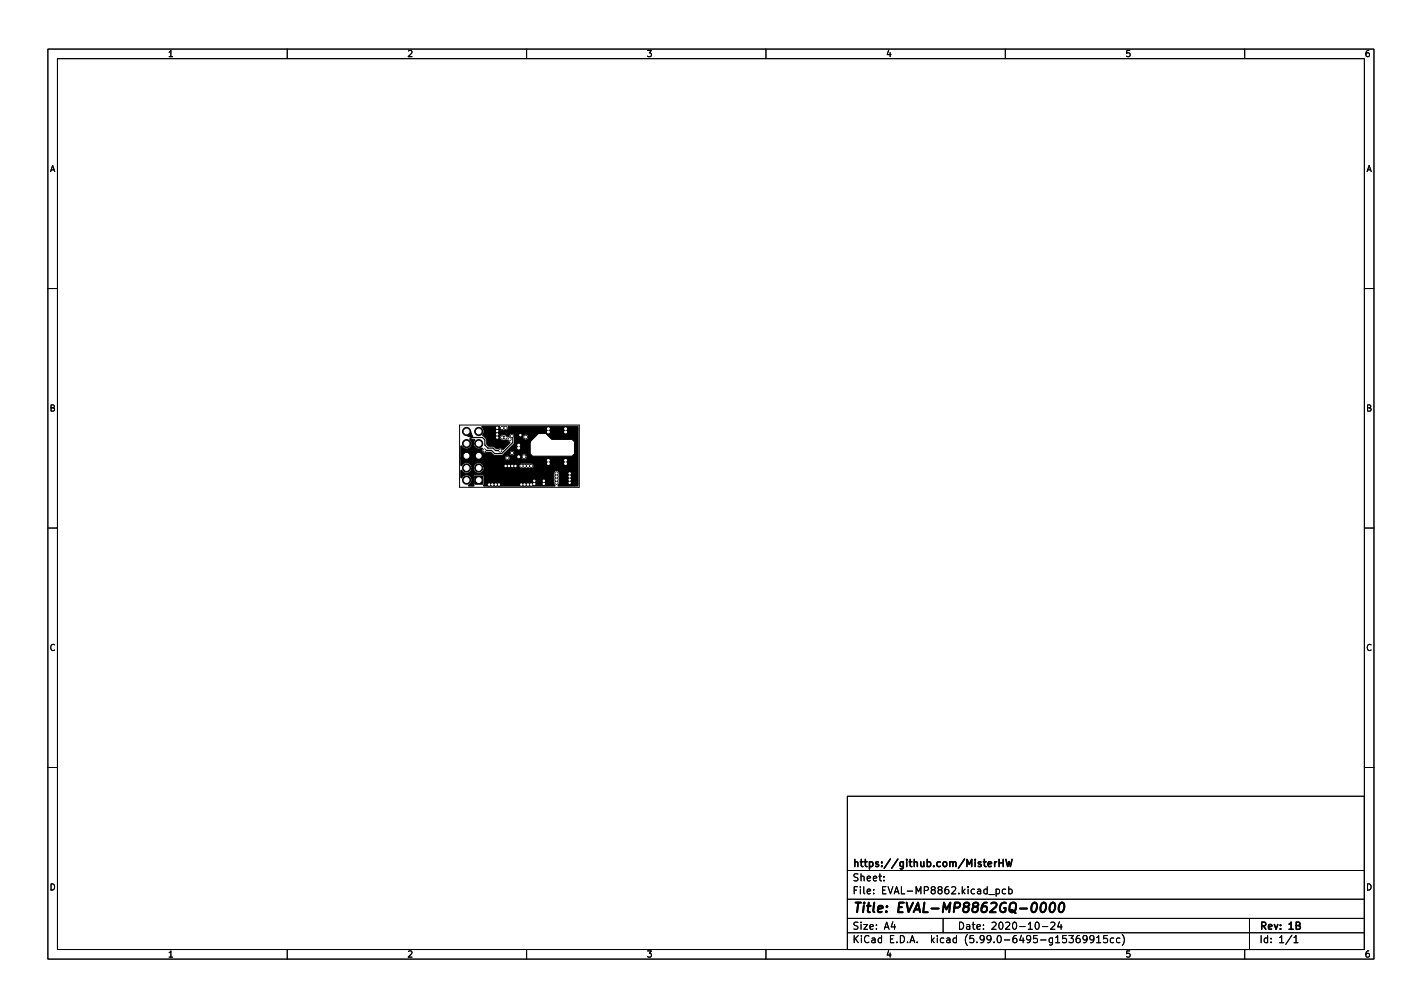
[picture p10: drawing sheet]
<svg xmlns="http://www.w3.org/2000/svg" width="297mm" height="210mm" viewBox="0 0 297 210" stroke-linecap="round" stroke-linejoin="round" font-family="sans-serif">
<g fill="none" stroke="#000" stroke-width=".21">
<path d="M10 10.2h277v190.1h-277zM12 12.2h273v186.1h-273zM60 10.2v2M110 10.2v2M160 10.2v2M210 10.2v2M260 10.2v2M10 60.2h2M285 60.2h2M96 88.7h25v13h-25zM10 110.2h2M285 110.2h2"/>
<path d="M10 160.2h2M177 166.3h108v32h-108zM285 160.2h2M60 198.3v2M110 198.3v2M160 198.3v2M177 194.8h108M177 191.8h108M177 187.8h108M177 181.8h108M184.6 183.8v.1M184.6 183v.1"/>
<path d="M186.5 192.5l-.4 1h1M186.9 193v1M197 191.8v3M206.6 186.8h1.1M208.1 185.7l.4-.1 .3 .3-.2 .7h-.5M208.1 185.6v1.5M210 198.3v2M210.1 185.7l-.5-.1-.2 .3 .1 .7h.6M210.7 185.7l.4-.1 .3 .3-.1 .7h-.6M210.7 185.1v1.5M216.4 192.7l.2-.2a.8 .8 0 0 1 .5 .8 .8 .8 0 0 1-.5 .7l-.2-.1-.2-.4zM217.7 193.5h1.2"/>
<path d="M219.5 192.7l.6-.2 .3 .5-1 1h1M221.3 192.5l-.4 1h1M221.6 193v1M223.3 195.3h.9l-.5 .6 .4 .1v.7l-.2 .1-.6-.1M225.5 195.3l-.4 .1a1.01 1.01 0 0 0 0 1.4l.5-.1v-.5l-.2-.3-.5 .1-.1 .2M227.1 196l-.3 .3h-.3l-.3-.3 .2-.6 .4-.1 .2 .2a.99 .99 0 0 1-.4 1.3h-.2M228.5 196l-.3 .3h-.3l-.3-.3 .2-.6 .4-.1 .2 .2a.99 .99 0 0 1-.3 1.3h-.3M229.1 195.8l.4-.5v1.5M229.1 196.8h.8M231.3 195.3h-.7l-.1 .7 .2-.1 .5 .1 .2 .2-.1 .5-.2 .1-.6-.1M232.6 195.9l-.4-.1-.3 .3 .2 .7h.5M233.9 195.9l-.4-.1-.3 .3 .2 .7h.5"/>
<path d="M234.4 195.1a1.72 1.72 0 0 1 0 2.3M260 198.3v2M261 191.8v6.5M269.9 195.3l-1.3 1.9M270.3 195.8l.4-.5v1.5M270.3 196.8h.8"/>
</g>
<path d="M207.8 179.9v1M208.2 179.9l-.4 .3M208.7 179.4v1.5M209.6 179.4v1.5M210.1 179.4l.4 1.5 .3-1 .3 1 .3-1.5M208.7 180.1h.9M270.8 193.2h.6l.2-.2-.1-.3-.7-.2v1.5h.5l.3-.1v-.4l-.3-.3" fill="none" stroke="#000" stroke-width=".3"/>
<path d="M217.6 188.7l.5-.2a1.19 1.19 0 0 1-.4 2l-.3-.2a1.69 1.69 0 0 1 .2-1.6zM219.5 188.7l.5-.2a1.19 1.19 0 0 1-.4 2l-.3-.2a1.69 1.69 0 0 1 .2-1.6zM221.5 188.7l.5-.2a1.19 1.19 0 0 1-.5 2l-.2-.2a1.69 1.69 0 0 1 .2-1.6z" fill="none" stroke="#000" stroke-width=".4"/>
<g fill="#000" stroke="#000" stroke-width=".21">
<path d="M97.4 90h.8l.5 1.2v.2l-1.3-.5zM99.1 99.4h1.7v1.7h-1.7zM96.3 93.1h.2a1.14 1.14 0 0 0 1.7 .3 1.14 1.14 0 0 0-.1-1.8l1 .1v.2a1.12 1.12 0 0 0 .1 1.5 1.12 1.12 0 0 0 1.4 .2h.2a.6 .6 0 0 0 0 .9 .6 .6 0 0 0 .9-.1h.8l.8 .7h1.5l.6-.4h1a.56 .56 0 0 0 .8 .4 .56 .56 0 0 0 .1-1 .56 .56 0 0 0-.9 .4v.2h-1l2-2 .1-.5h3.3v2.5l.4 .5h8.3l.5-.5v-2.5l-.5-.5h-4.2l-1.3-1.2h-1.5l-1.7 1.7h-3.3v-1h1.7a.61 .61 0 0 0 .9 .6 .61 .61 0 0 0 .1-1 .61 .61 0 0 0-1 .3v.1h-1.7v-.2a.6 .6 0 0 0-.7-.5 .6 .6 0 0 0-.5 .7l-.6-.4h-.9l-.4 .3-.1 .3 .3 .4 1.3 .1 .6 .4-1.3 1.5h-.2a.61 .61 0 0 0-1-.1h-.4l-.5-.5-1.1-.1-.3-.4v-1l-.9-.9a1.23 1.23 0 0 0-.2-1.7l3.7-.1 .3 .8 1 .1 .5-.3 .1-.6h14.5v12.4l-4.1 .1 .2-.6v-2.1a.56 .56 0 0 0-.6-.6 .56 .56 0 0 0-.5 .7v2l.2 .5-.1 .1h-14.7l-.1-.1 .1-2-.3-.3-1.8 .1-.1 1.9 .1 .3-1 .1-.2-.1a1.16 1.16 0 0 0 .5-1.9 1.16 1.16 0 0 0-1.9 .3l-.2-1.5 .3-.1a1.1 1.1 0 0 0 1.2 .6 1.1 1.1 0 0 0 .9-1h.3l.4 .7a1.1 1.1 0 0 0 1.3 .1 1.1 1.1 0 0 0 .4-1.3h7.4l.1 .3 .3 .2h2.1l.4-.1 .2-.4-.1-.3-.3-.3h-2.2l-.4 .2-.1 .4h-7.4a1.11 1.11 0 0 0-1.3-.7 1.11 1.11 0 0 0-.8 1.2h-.3v-.1a1.16 1.16 0 0 0-1-1.1 1.16 1.16 0 0 0-1.2 .7l-.2-1.6h9.2a.55 .55 0 0 0 .8 .4 .55 .55 0 0 0 .3-.8h2.4v.2a.61 .61 0 0 0 1 .3 .61 .61 0 0 0-.2-1 .61 .61 0 0 0-.8 .5h-2.4a.55 .55 0 0 0-.7-.2 .55 .55 0 0 0-.4 .6h-9.2z"/>
<circle cx="97.5" cy="95.2" r=".85"/>
<circle cx="97.5" cy="97.7" r=".85"/>
<circle cx="97.5" cy="92.6" r=".85"/>
<circle cx="97.5" cy="90.1" r=".85"/>
<circle cx="100" cy="95.2" r=".85"/>
<circle cx="100" cy="97.7" r=".85"/>
<circle cx="100" cy="90.1" r=".85"/>
<circle cx="100" cy="92.6" r=".85"/>
<circle cx="101.2" cy="94" r=".3"/>
<circle cx="103.8" cy="90.7" r=".3"/>
<circle cx="103.8" cy="89.3" r=".3"/>
<circle cx="103.8" cy="91.4" r=".3"/>
<circle cx="103.8" cy="90" r=".3"/>
<circle cx="104.5" cy="94.1" r=".3"/>
<circle cx="104.9" cy="89.3" r=".3"/>
<circle cx="104.9" cy="91.3" r=".3"/>
<circle cx="105.6" cy="89.3" r=".3"/>
<circle cx="105.6" cy="91.3" r=".3"/>
<circle cx="105.6" cy="97.3" r=".3"/>
<circle cx="106" cy="95.6" r=".3"/>
<circle cx="106.3" cy="97.3" r=".3"/>
<circle cx="106.5" cy="91.7" r=".3"/>
<circle cx="106.9" cy="91" r=".3"/>
<circle cx="106.9" cy="94.6" r=".3"/>
<circle cx="107" cy="97.3" r=".3"/>
<circle cx="107.7" cy="97.3" r=".3"/>
<circle cx="108.4" cy="95.4" r=".35"/>
<circle cx="108.4" cy="93.5" r=".35"/>
<circle cx="108.4" cy="92.9" r=".35"/>
<circle cx="108.7" cy="90.8" r=".3"/>
<circle cx="108.9" cy="97.3" r=".3"/>
<circle cx="109.5" cy="95.3" r=".35"/>
<circle cx="109.6" cy="97.3" r=".3"/>
<circle cx="109.8" cy="91.2" r=".35"/>
<circle cx="110.3" cy="97.3" r=".3"/>
<circle cx="111" cy="97.3" r=".3"/>
<circle cx="114.5" cy="96.1" r=".4"/>
<circle cx="114.5" cy="89.5" r=".4"/>
<circle cx="114.5" cy="90.2" r=".4"/>
<circle cx="114.5" cy="96.8" r=".4"/>
<circle cx="116.2" cy="99.5" r=".3"/>
<circle cx="116.2" cy="98.8" r=".3"/>
<circle cx="118.1" cy="96.1" r=".4"/>
<circle cx="118.1" cy="89.5" r=".4"/>
<circle cx="118.2" cy="90.2" r=".4"/>
<circle cx="118.2" cy="96.8" r=".4"/>
<circle cx="119" cy="99.5" r=".3"/>
<circle cx="119" cy="98.8" r=".3"/>
<circle cx="97.5" cy="100.2" r=".85"/>
<circle cx="102.2" cy="101.2" r=".3"/>
<circle cx="102.8" cy="101.2" r=".3"/>
<circle cx="103.6" cy="101.2" r=".3"/>
<circle cx="104.2" cy="101.2" r=".3"/>
<circle cx="108.9" cy="101.2" r=".3"/>
<circle cx="109.6" cy="101.2" r=".3"/>
<circle cx="110.3" cy="101.2" r=".3"/>
<circle cx="111" cy="101.2" r=".3"/>
<circle cx="111.6" cy="100.4" r=".3"/>
<circle cx="111.6" cy="101" r=".3"/>
<circle cx="113.6" cy="100.4" r=".3"/>
<circle cx="113.6" cy="101" r=".3"/>
<circle cx="116.2" cy="100.1" r=".3"/>
<circle cx="116.2" cy="100.8" r=".3"/>
<circle cx="119" cy="100.1" r=".3"/>
<circle cx="119" cy="100.8" r=".3"/>
</g>
<path d="M97.5 90.1l1.2 1.2h2.1l.5 .6v1l.6 .7h1.1l.5 .5h1M106.9 91l.2 .3v1.1l-2.3 2.3h-1.5l-.6-.7h-1.5" fill="none" stroke="#000" stroke-width=".25"/>
<path d="M104.9 91.3h.7M104.9 89.3h.7M108.9 97.3h2.1M116.2 98.8v2" fill="none" stroke="#000" stroke-width=".6"/>
<g fill="#fff" stroke="#fff" stroke-width=".21">
<circle cx="108.3" cy="92.9" r=".2"/>
<circle cx="103.6" cy="101.2" r=".15"/>
<circle cx="102.9" cy="101.2" r=".15"/>
<circle cx="102.2" cy="101.2" r=".15"/>
<circle cx="103.9" cy="89.3" r=".15"/>
<circle cx="118.1" cy="89.5" r=".2"/>
<circle cx="114.6" cy="96.8" r=".2"/>
<circle cx="114.6" cy="96.1" r=".2"/>
<circle cx="108.3" cy="95.4" r=".2"/>
<circle cx="113.6" cy="100.4" r=".15"/>
<circle cx="109.6" cy="101.2" r=".15"/>
<circle cx="119" cy="100.8" r=".15"/>
<circle cx="119" cy="98.8" r=".15"/>
<circle cx="114.6" cy="89.5" r=".2"/>
<circle cx="105.6" cy="97.3" r=".15"/>
<circle cx="118.1" cy="96.8" r=".2"/>
<circle cx="108.3" cy="93.5" r=".2"/>
<circle cx="104.2" cy="101.2" r=".15"/>
<circle cx="118.1" cy="90.2" r=".2"/>
<circle cx="110.3" cy="101.2" r=".15"/>
<circle cx="113.6" cy="101" r=".15"/>
<circle cx="107.7" cy="97.3" r=".15"/>
<circle cx="114.6" cy="90.2" r=".2"/>
<circle cx="103.9" cy="90" r=".15"/>
<circle cx="111.6" cy="100.4" r=".15"/>
<circle cx="103.9" cy="91.4" r=".15"/>
<circle cx="108.7" cy="90.8" r=".15"/>
<circle cx="111.6" cy="101" r=".15"/>
<circle cx="107" cy="97.3" r=".15"/>
<circle cx="118.1" cy="96.1" r=".2"/>
<circle cx="103.9" cy="90.7" r=".15"/>
<circle cx="106.3" cy="97.3" r=".15"/>
<circle cx="110.9" cy="101.2" r=".15"/>
<circle cx="119" cy="100.1" r=".15"/>
<circle cx="108.9" cy="101.2" r=".15"/>
<circle cx="119" cy="99.5" r=".15"/>
<circle cx="104.5" cy="94.1" r=".15"/>
<circle cx="104.9" cy="89.3" r=".15"/>
<circle cx="105.6" cy="89.3" r=".15"/>
<circle cx="105.6" cy="91.3" r=".15"/>
<circle cx="109.8" cy="91.2" r=".2"/>
<circle cx="104.9" cy="91.3" r=".15"/>
<circle cx="116.3" cy="98.8" r=".15"/>
<circle cx="110.3" cy="97.3" r=".15"/>
<circle cx="111" cy="97.3" r=".15"/>
<circle cx="109.5" cy="95.3" r=".2"/>
<circle cx="116.3" cy="100.1" r=".15"/>
<circle cx="116.3" cy="99.5" r=".15"/>
<circle cx="109.6" cy="97.3" r=".15"/>
<circle cx="116.3" cy="100.8" r=".15"/>
<circle cx="108.9" cy="97.3" r=".15"/>
<circle cx="106.9" cy="91" r=".15"/>
<circle cx="101.2" cy="94" r=".15"/>
<circle cx="106.5" cy="91.7" r=".15"/>
<circle cx="106" cy="95.6" r=".15"/>
<circle cx="106.9" cy="94.6" r=".15"/>
<circle cx="100" cy="100.2" r=".5"/>
<circle cx="97.5" cy="100.2" r=".5"/>
<circle cx="100" cy="97.7" r=".5"/>
<circle cx="97.5" cy="97.7" r=".5"/>
<circle cx="100" cy="95.2" r=".5"/>
<circle cx="97.5" cy="95.2" r=".5"/>
<circle cx="100" cy="92.6" r=".5"/>
<circle cx="97.5" cy="92.6" r=".5"/>
<circle cx="100" cy="90.1" r=".5"/>
<circle cx="97.5" cy="90.1" r=".5"/>
</g>
<text font-size="2.8" x="178" y="190.6">Title: EVAL-MP8862GQ-0000</text>
<g font-size="2.1">
<text x="178" y="184">Sheet:</text>
<text x="178" y="181">https://github.com/MisterHW</text>
<text x="178" y="186.7">File: EVAL-MP8862.kicad_pcb</text>
<text x="178" y="196.9">KiCad E.D.A. kicad (5.99.0-6495-g15369915cc)</text>
<text x="178" y="194.1">Size: A4</text>
<text x="200" y="194.1">Date: 2020-10-24</text>
<text x="263" y="194.1">Rev: 1B</text>
<text x="263" y="196.9">Id: 1/1</text>
</g>
<g font-size="1.8">
<text x="35" y="11.9">1</text>
<text x="85" y="11.9">2</text>
<text x="135" y="11.9">3</text>
<text x="185" y="11.9">4</text>
<text x="235" y="11.9">5</text>
<text x="285" y="11.9">6</text>
<text x="10.3" y="35.9">A</text>
<text x="285.3" y="35.9">A</text>
<text x="10.3" y="85.9">B</text>
<text x="285.3" y="85.9">B</text>
<text x="10.3" y="135.9">C</text>
<text x="285.3" y="135.9">C</text>
<text x="10.3" y="185.9">D</text>
<text x="285.3" y="185.9">D</text>
<text x="35" y="199.9">1</text>
<text x="85" y="199.9">2</text>
<text x="135" y="199.9">3</text>
<text x="185" y="199.9">4</text>
<text x="235" y="199.9">5</text>
<text x="285" y="199.9">6</text>
</g>
</svg>
